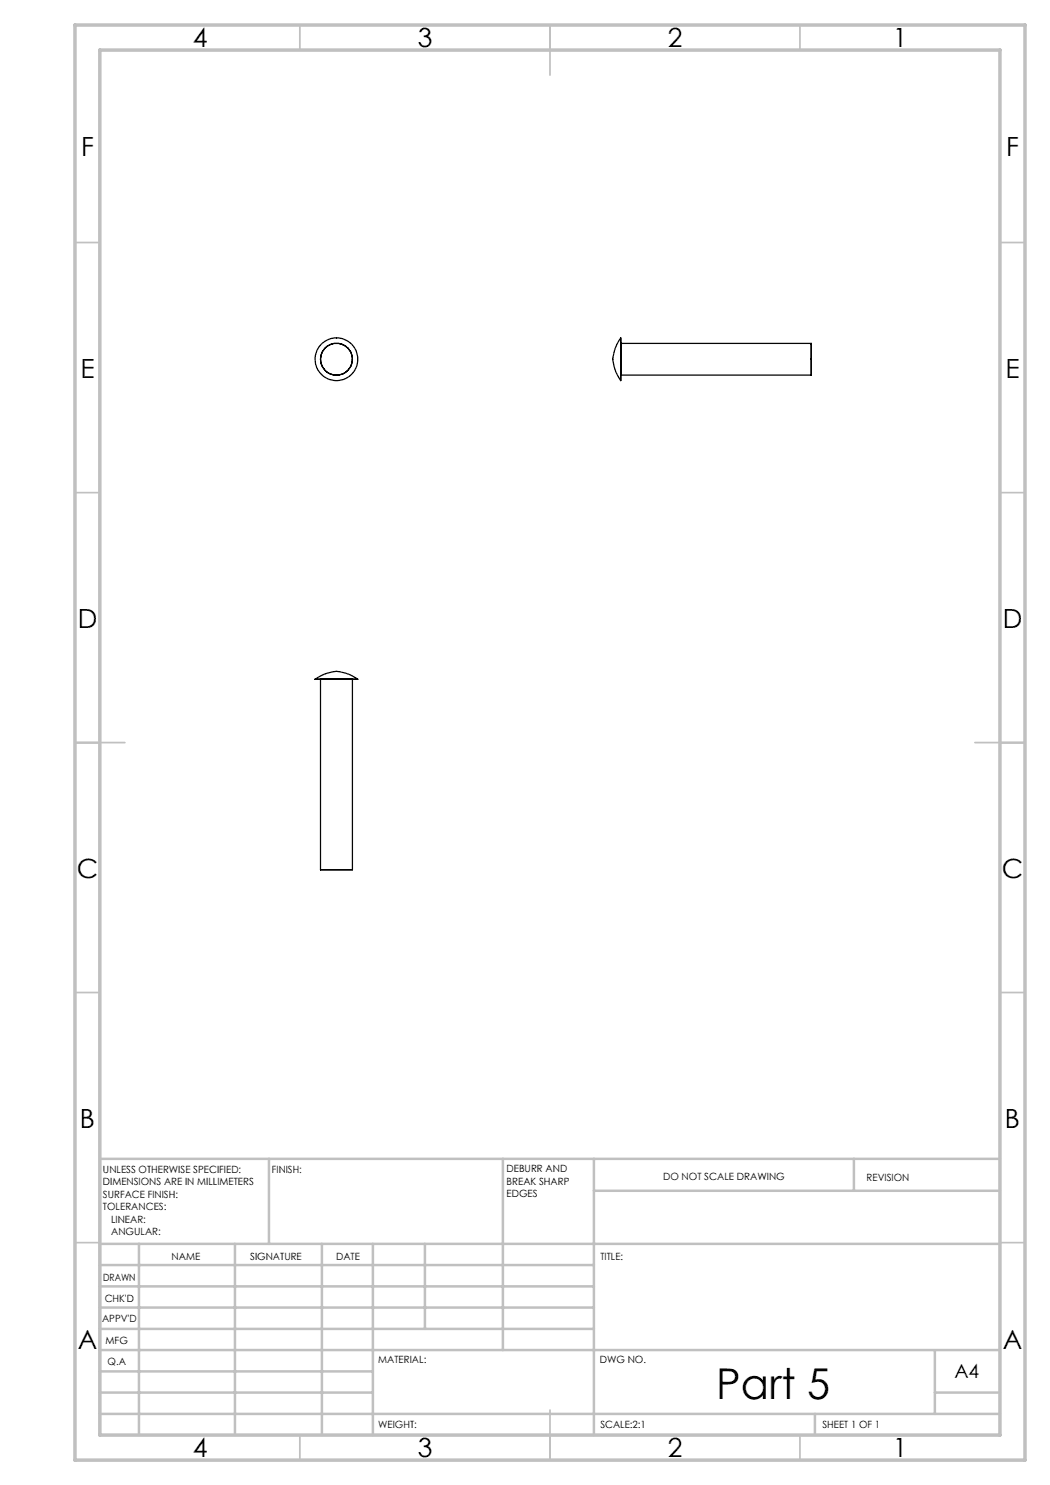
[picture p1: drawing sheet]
<svg xmlns="http://www.w3.org/2000/svg" width="210mm" height="297mm" viewBox="0 0 210 297" stroke-linecap="round" stroke-linejoin="round" font-family="sans-serif">
<g fill="none" stroke="#c0c0c0" stroke-width=".35">
<path d="M60 5v5M110 5v10M160 5v5M15 48.5h5M200 48.5h5M15 98.5h5M200 98.5h5M15 148.5h10M195 148.5h10M15 198.5h5M200 198.5h5M15 248.5h5"/>
<path d="M200 248.5h5M60 287v5M110 282v10M160 287v5"/>
</g>
<g fill="none" stroke="#c0c0c0" stroke-width=".5">
<path d="M53.8 231.8v17M100.6 231.8v38.2M118.8 231.8v55.2M118.8 238.2h81.2M170.8 231.8v6.4M200 231.8h-180v55.2M20 248.8h180M20 257.3h98.8M20 253h98.8M27.8 248.8v38.2M47 248.8v38.2M64.4 248.8v38.2"/>
<path d="M74.6 248.8v38.2M85 248.8v17M20 265.8h98.8M20 261.5h98.8M20 278.5h54.6M20 274.3h54.6M20 270h180M187 278.5h13M187 270v12.8M20 282.8h180M163 282.8v4.2"/>
</g>
<path d="M15 5h190v287h-190zM20 10h180v277h-180z" fill="none" stroke="#c0c0c0" stroke-width=".7"/>
<g fill="none" stroke="#000" stroke-width=".25">
<path d="M124.1 67.6a7.6 7.6 0 0 0-1.5 4.8 8.5 8.5 0 0 0 1.5 3.7M124.1 68.7v6.3zM124.1 67.6v8.5zM124.1 68.7h38.1M124.1 75h38.1M162.2 68.7v6.3zM63 135.9a7.8 7.8 0 0 1 4.8-1.6 8.2 8.2 0 0 1 3.7 1.6M63 135.9h8.5zM64.1 135.9h6.4zM64.1 135.9v38.1M70.5 135.9v38.1M64.1 174h6.4z"/>
<circle cx="67.3" cy="71.9" r="4.3"/>
<circle cx="67.3" cy="71.9" r="3.2"/>
</g>
<text font-size="8.5" x="143.2" y="279.7">Part 5</text>
<g font-size="5.3">
<text x="38.5" y="9.5">4</text>
<text x="83.5" y="9.5">3</text>
<text x="133.6" y="9.5">2</text>
<text x="178.6" y="9.5">1</text>
<text x="16.2" y="31.3">F</text>
<text x="201.2" y="31.3">F</text>
<text x="16.1" y="75.5">E</text>
<text x="201.1" y="75.5">E</text>
<text x="15.5" y="125.5">D</text>
<text x="200.5" y="125.5">D</text>
<text x="15.4" y="175.5">C</text>
<text x="200.4" y="175.5">C</text>
<text x="16" y="225.5">B</text>
<text x="201" y="225.5">B</text>
<text x="15.5" y="269.8">A</text>
<text x="200.5" y="269.8">A</text>
<text x="38.5" y="291.5">4</text>
<text x="83.5" y="291.5">3</text>
<text x="133.6" y="291.5">2</text>
<text x="178.6" y="291.5">1</text>
</g>
<text font-size="3.9" x="190.9" y="275.5">A4</text>
<g font-size="2">
<text x="20.6" y="234.6">UNLESS OTHERWISE SPECIFIED:</text>
<text x="20.6" y="237.1">DIMENSIONS ARE IN MILLIMETERS</text>
<text x="20.6" y="239.6">SURFACE FINISH:</text>
<text x="54.4" y="234.6">FINISH:</text>
<text x="101.3" y="234.5">DEBURR AND</text>
<text x="101.3" y="237">BREAK SHARP</text>
<text x="101.3" y="239.5">EDGES</text>
<text x="132.6" y="236">DO NOT SCALE DRAWING</text>
<text x="173.3" y="236.2">REVISION</text>
<text x="20.6" y="242.1">TOLERANCES:</text>
<text x="22.2" y="244.6">LINEAR:</text>
<text x="22.2" y="247.1">ANGULAR:</text>
<text x="34.3" y="252">NAME</text>
<text x="50" y="251.9">SIGNATURE</text>
<text x="67.2" y="251.9">DATE</text>
<text x="120.1" y="251.9">TITLE:</text>
<text x="20.6" y="256.1">DRAWN</text>
<text x="20.9" y="260.3">CHK'D</text>
<text x="20.4" y="264.4">APPV'D</text>
<text x="21.1" y="268.8">MFG</text>
<text x="21.5" y="273">Q.A</text>
<text x="75.6" y="272.5">MATERIAL:</text>
<text x="120" y="272.5">DWG NO.</text>
<text x="75.6" y="285.5">WEIGHT:</text>
<text x="120.1" y="285.6">SCALE:2:1</text>
<text x="164.5" y="285.6">SHEET 1 OF 1</text>
</g>
</svg>
